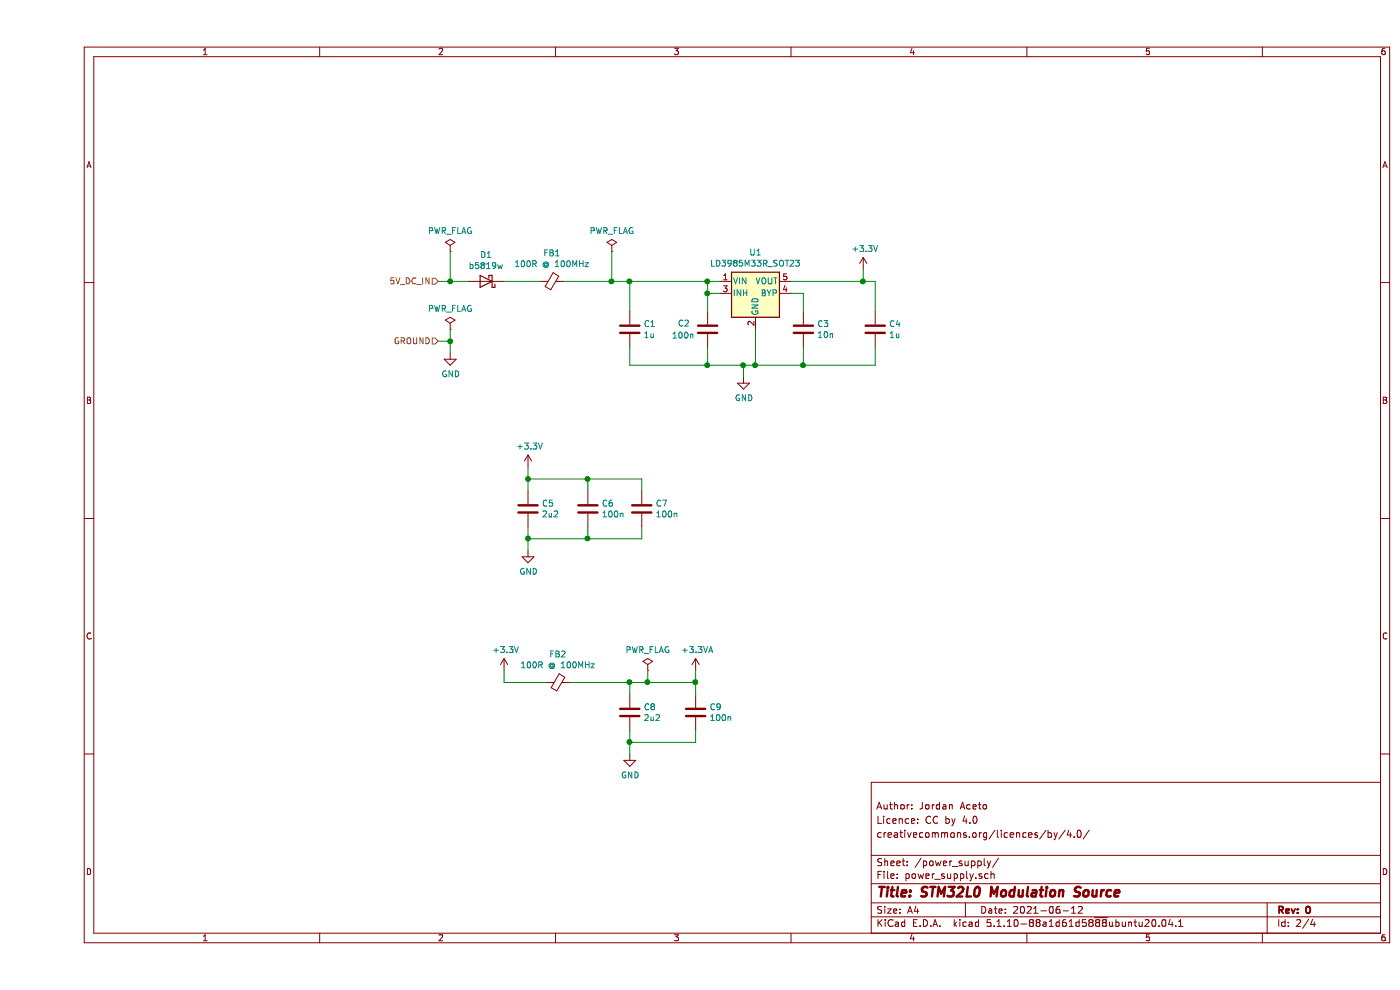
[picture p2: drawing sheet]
EESchema Schematic File Version 4
EELAYER 30 0
EELAYER END
$Descr A4 11693 8268
encoding utf-8
Sheet 2 4
Title "STM32L0 Modulation Source"
Date "2021-06-12"
Rev "0"
Comp ""
Comment1 "creativecommons.org/licences/by/4.0/"
Comment2 "Licence: CC by 4.0"
Comment3 "Author: Jordan Aceto"
Comment4 ""
$EndDescr
$Comp
L Device:Ferrite_Bead_Small FB1
U 1 1
P 4300 2350
F 0 "FB1" V 4063 2350 50  0000 C CNN
F 1 "100R @ 100MHz" V 4154 2350 50  0000 C CNN
F 2 "Inductor_SMD:L_0805_2012Metric" V 4230 2350 50  0001 C CNN
F 3 "~" H 4300 2350 50  0001 C CNN
	1    4300 2350
	0    1    1    0   
$EndComp
Wire Wire Line
	4400 2350 4800 2350
Wire Wire Line
	3900 2350 4200 2350
$Comp
L Device:Ferrite_Bead_Small FB2
U 1 1
P 4350 5700
F 0 "FB2" V 4113 5700 50  0000 C CNN
F 1 "100R @ 100MHz" V 4204 5700 50  0000 C CNN
F 2 "Inductor_SMD:L_0805_2012Metric" V 4280 5700 50  0001 C CNN
F 3 "~" H 4350 5700 50  0001 C CNN
	1    4350 5700
	0    1    1    0   
$EndComp
$Comp
L Device:C C8
U 1 1
P 4950 5950
F 0 "C8" H 5065 5996 50  0000 L CNN
F 1 "2u2" H 5065 5905 50  0000 L CNN
F 2 "Capacitor_SMD:C_0805_2012Metric" H 4988 5800 50  0001 C CNN
F 3 "~" H 4950 5950 50  0001 C CNN
	1    4950 5950
	1    0    0    -1  
$EndComp
Wire Wire Line
	4950 5700 4950 5800
Wire Wire Line
	4450 5700 4950 5700
Connection ~ 4950 5700
$Comp
L power:+3.3V #PWR013
U 1 1
P 3900 5600
F 0 "#PWR013" H 3900 5450 50  0001 C CNN
F 1 "+3.3V" H 3915 5773 50  0000 C CNN
F 2 "" H 3900 5600 50  0001 C CNN
F 3 "" H 3900 5600 50  0001 C CNN
	1    3900 5600
	1    0    0    -1  
$EndComp
Wire Wire Line
	3900 5700 3900 5600
Wire Wire Line
	3900 5700 4250 5700
$Comp
L power:GND #PWR014
U 1 1
P 4950 6300
F 0 "#PWR014" H 4950 6050 50  0001 C CNN
F 1 "GND" H 4955 6127 50  0000 C CNN
F 2 "" H 4950 6300 50  0001 C CNN
F 3 "" H 4950 6300 50  0001 C CNN
	1    4950 6300
	1    0    0    -1  
$EndComp
Wire Wire Line
	4950 6200 4950 6100
Wire Wire Line
	4950 6200 4950 6300
Connection ~ 4950 6200
$Comp
L Device:C C5
U 1 1
P 4100 4250
F 0 "C5" H 4215 4296 50  0000 L CNN
F 1 "2u2" H 4215 4205 50  0000 L CNN
F 2 "Capacitor_SMD:C_0805_2012Metric" H 4138 4100 50  0001 C CNN
F 3 "~" H 4100 4250 50  0001 C CNN
	1    4100 4250
	1    0    0    -1  
$EndComp
$Comp
L Device:C C6
U 1 1
P 4600 4250
F 0 "C6" H 4715 4296 50  0000 L CNN
F 1 "100n" H 4715 4205 50  0000 L CNN
F 2 "Capacitor_SMD:C_0603_1608Metric" H 4638 4100 50  0001 C CNN
F 3 "~" H 4600 4250 50  0001 C CNN
	1    4600 4250
	1    0    0    -1  
$EndComp
$Comp
L Device:C C7
U 1 1
P 5050 4250
F 0 "C7" H 5165 4296 50  0000 L CNN
F 1 "100n" H 5165 4205 50  0000 L CNN
F 2 "Capacitor_SMD:C_0603_1608Metric" H 5088 4100 50  0001 C CNN
F 3 "~" H 5050 4250 50  0001 C CNN
	1    5050 4250
	1    0    0    -1  
$EndComp
Wire Wire Line
	4100 4000 4100 4100
Wire Wire Line
	4100 4400 4100 4500
Wire Wire Line
	4100 4500 4600 4500
Wire Wire Line
	5050 4400 5050 4500
Wire Wire Line
	4600 4400 4600 4500
Connection ~ 4600 4500
Wire Wire Line
	4600 4500 5050 4500
Wire Wire Line
	4600 4100 4600 4000
Connection ~ 4600 4000
Wire Wire Line
	4600 4000 4100 4000
Wire Wire Line
	5050 4100 5050 4000
Wire Wire Line
	5050 4000 4600 4000
$Comp
L power:+3.3V #PWR011
U 1 1
P 4100 3900
F 0 "#PWR011" H 4100 3750 50  0001 C CNN
F 1 "+3.3V" H 4115 4073 50  0000 C CNN
F 2 "" H 4100 3900 50  0001 C CNN
F 3 "" H 4100 3900 50  0001 C CNN
	1    4100 3900
	1    0    0    -1  
$EndComp
Wire Wire Line
	4100 3900 4100 4000
Connection ~ 4100 4000
$Comp
L power:GND #PWR012
U 1 1
P 4100 4600
F 0 "#PWR012" H 4100 4350 50  0001 C CNN
F 1 "GND" H 4105 4427 50  0000 C CNN
F 2 "" H 4100 4600 50  0001 C CNN
F 3 "" H 4100 4600 50  0001 C CNN
	1    4100 4600
	1    0    0    -1  
$EndComp
Wire Wire Line
	4100 4600 4100 4500
Connection ~ 4100 4500
$Comp
L Device:C C9
U 1 1
P 5500 5950
F 0 "C9" H 5615 5996 50  0000 L CNN
F 1 "100n" H 5615 5905 50  0000 L CNN
F 2 "Capacitor_SMD:C_0603_1608Metric" H 5538 5800 50  0001 C CNN
F 3 "~" H 5500 5950 50  0001 C CNN
	1    5500 5950
	1    0    0    -1  
$EndComp
Wire Wire Line
	5500 5800 5500 5700
Wire Wire Line
	5500 6100 5500 6200
Wire Wire Line
	5500 6200 4950 6200
Text HLabel 3350 2350 0    50   Input ~ 0
5V_DC_IN
Text HLabel 3350 2850 0    50   Input ~ 0
GROUND
$Comp
L power:GND #PWR0101
U 1 1
P 3450 2950
F 0 "#PWR0101" H 3450 2700 50  0001 C CNN
F 1 "GND" H 3455 2777 50  0000 C CNN
F 2 "" H 3450 2950 50  0001 C CNN
F 3 "" H 3450 2950 50  0001 C CNN
	1    3450 2950
	1    0    0    -1  
$EndComp
Wire Wire Line
	3450 2950 3450 2850
Wire Wire Line
	3450 2850 3350 2850
Wire Wire Line
	3600 2350 3450 2350
$Comp
L power:PWR_FLAG #FLG0101
U 1 1
P 3450 2100
F 0 "#FLG0101" H 3450 2175 50  0001 C CNN
F 1 "PWR_FLAG" H 3450 2273 50  0000 C CNN
F 2 "" H 3450 2100 50  0001 C CNN
F 3 "~" H 3450 2100 50  0001 C CNN
	1    3450 2100
	1    0    0    -1  
$EndComp
Wire Wire Line
	3450 2100 3450 2350
Connection ~ 3450 2350
Wire Wire Line
	3450 2350 3350 2350
$Comp
L power:PWR_FLAG #FLG0102
U 1 1
P 3450 2750
F 0 "#FLG0102" H 3450 2825 50  0001 C CNN
F 1 "PWR_FLAG" H 3450 2923 50  0000 C CNN
F 2 "" H 3450 2750 50  0001 C CNN
F 3 "~" H 3450 2750 50  0001 C CNN
	1    3450 2750
	1    0    0    -1  
$EndComp
Connection ~ 3450 2850
Wire Wire Line
	3450 2750 3450 2850
$Comp
L power:PWR_FLAG #FLG0103
U 1 1
P 4800 2100
F 0 "#FLG0103" H 4800 2175 50  0001 C CNN
F 1 "PWR_FLAG" H 4800 2273 50  0000 C CNN
F 2 "" H 4800 2100 50  0001 C CNN
F 3 "~" H 4800 2100 50  0001 C CNN
	1    4800 2100
	1    0    0    -1  
$EndComp
Wire Wire Line
	4800 2100 4800 2350
Connection ~ 4800 2350
Wire Wire Line
	4800 2350 4950 2350
$Comp
L power:PWR_FLAG #FLG0104
U 1 1
P 5100 5600
F 0 "#FLG0104" H 5100 5675 50  0001 C CNN
F 1 "PWR_FLAG" H 5100 5773 50  0000 C CNN
F 2 "" H 5100 5600 50  0001 C CNN
F 3 "~" H 5100 5600 50  0001 C CNN
	1    5100 5600
	1    0    0    -1  
$EndComp
Wire Wire Line
	5100 5600 5100 5700
$Comp
L Device:D_Schottky D1
U 1 1
P 3750 2350
F 0 "D1" H 3750 2133 50  0000 C CNN
F 1 "b5819w" H 3750 2224 50  0000 C CNN
F 2 "Diode_SMD:D_SOD-323" H 3750 2350 50  0001 C CNN
F 3 "~" H 3750 2350 50  0001 C CNN
	1    3750 2350
	-1   0    0    1   
$EndComp
Wire Wire Line
	4950 2350 4950 2600
Connection ~ 5900 3050
Wire Wire Line
	5900 3150 5900 3050
Wire Wire Line
	4950 3050 5600 3050
Wire Wire Line
	4950 2900 4950 3050
$Comp
L power:GND #PWR015
U 1 1
P 5900 3150
F 0 "#PWR015" H 5900 2900 50  0001 C CNN
F 1 "GND" H 5905 2977 50  0000 C CNN
F 2 "" H 5900 3150 50  0001 C CNN
F 3 "" H 5900 3150 50  0001 C CNN
	1    5900 3150
	1    0    0    -1  
$EndComp
$Comp
L Device:C C1
U 1 1
P 4950 2750
F 0 "C1" H 5065 2796 50  0000 L CNN
F 1 "1u" H 5065 2705 50  0000 L CNN
F 2 "Capacitor_SMD:C_0805_2012Metric" H 4988 2600 50  0001 C CNN
F 3 "~" H 4950 2750 50  0001 C CNN
	1    4950 2750
	1    0    0    -1  
$EndComp
Wire Wire Line
	6900 2250 6900 2350
$Comp
L power:+3.3V #PWR017
U 1 1
P 6900 2250
F 0 "#PWR017" H 6900 2100 50  0001 C CNN
F 1 "+3.3V" H 6915 2423 50  0000 C CNN
F 2 "" H 6900 2250 50  0001 C CNN
F 3 "" H 6900 2250 50  0001 C CNN
	1    6900 2250
	1    0    0    -1  
$EndComp
Wire Wire Line
	7000 3050 7000 2900
Wire Wire Line
	7000 2600 7000 2350
Wire Wire Line
	5500 5600 5500 5700
$Comp
L power:+3.3VA #PWR016
U 1 1
P 5500 5600
F 0 "#PWR016" H 5500 5450 50  0001 C CNN
F 1 "+3.3VA" H 5515 5773 50  0000 C CNN
F 2 "" H 5500 5600 50  0001 C CNN
F 3 "" H 5500 5600 50  0001 C CNN
	1    5500 5600
	1    0    0    -1  
$EndComp
Connection ~ 5500 5700
Connection ~ 5100 5700
Wire Wire Line
	5100 5700 5500 5700
Wire Wire Line
	4950 5700 5100 5700
Wire Wire Line
	5900 3050 6000 3050
$Comp
L Regulator_Linear:LD3985M33R_SOT23 U1
U 1 1
P 6000 2450
F 0 "U1" H 6000 2792 50  0000 C CNN
F 1 "LD3985M33R_SOT23" H 6000 2701 50  0000 C CNN
F 2 "Package_TO_SOT_SMD:SOT-23-5" H 6000 2775 50  0001 C CIN
F 3 "http://www.st.com/internet/com/TECHNICAL_RESOURCES/TECHNICAL_LITERATURE/DATASHEET/CD00003395.pdf" H 6000 2450 50  0001 C CNN
	1    6000 2450
	1    0    0    -1  
$EndComp
Wire Wire Line
	5700 2350 5600 2350
Connection ~ 4950 2350
Wire Wire Line
	5700 2450 5600 2450
Wire Wire Line
	5600 2450 5600 2350
Connection ~ 5600 2350
Wire Wire Line
	5600 2350 4950 2350
Wire Wire Line
	6300 2350 6900 2350
$Comp
L Device:C C2
U 1 1
P 5600 2750
F 0 "C2" H 5350 2800 50  0000 L CNN
F 1 "100n" H 5300 2700 50  0000 L CNN
F 2 "Capacitor_SMD:C_0603_1608Metric" H 5638 2600 50  0001 C CNN
F 3 "~" H 5600 2750 50  0001 C CNN
	1    5600 2750
	1    0    0    -1  
$EndComp
Wire Wire Line
	5600 2600 5600 2450
Connection ~ 5600 2450
Wire Wire Line
	5600 2900 5600 3050
Connection ~ 5600 3050
Wire Wire Line
	5600 3050 5900 3050
$Comp
L Device:C C3
U 1 1
P 6400 2750
F 0 "C3" H 6515 2796 50  0000 L CNN
F 1 "10n" H 6515 2705 50  0000 L CNN
F 2 "Capacitor_SMD:C_0603_1608Metric" H 6438 2600 50  0001 C CNN
F 3 "~" H 6400 2750 50  0001 C CNN
	1    6400 2750
	1    0    0    -1  
$EndComp
Wire Wire Line
	6400 2600 6400 2450
Wire Wire Line
	6400 2450 6300 2450
Wire Wire Line
	6400 2900 6400 3050
Connection ~ 6400 3050
Wire Wire Line
	6400 3050 7000 3050
Wire Wire Line
	6000 2750 6000 3050
Connection ~ 6000 3050
Wire Wire Line
	6000 3050 6400 3050
$Comp
L Device:C C4
U 1 1
P 7000 2750
F 0 "C4" H 7115 2796 50  0000 L CNN
F 1 "1u" H 7115 2705 50  0000 L CNN
F 2 "Capacitor_SMD:C_0805_2012Metric" H 7038 2600 50  0001 C CNN
F 3 "~" H 7000 2750 50  0001 C CNN
	1    7000 2750
	1    0    0    -1  
$EndComp
Connection ~ 6900 2350
Wire Wire Line
	6900 2350 7000 2350
$EndSCHEMATC
